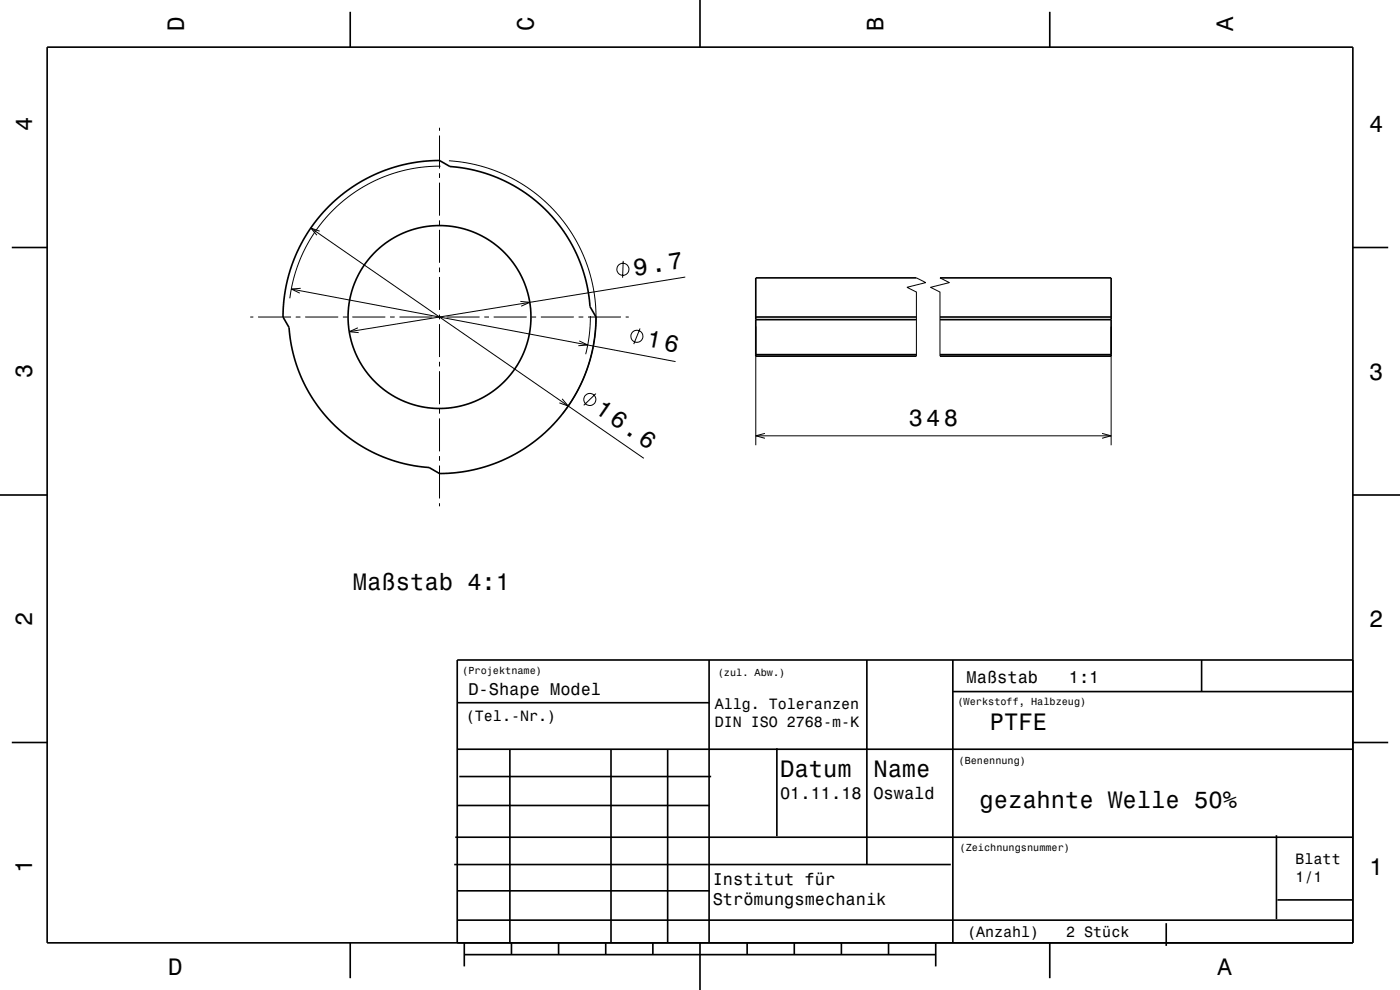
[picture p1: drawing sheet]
<svg xmlns="http://www.w3.org/2000/svg" width="297mm" height="210mm" viewBox="0 0 297 210" stroke-linecap="round" stroke-linejoin="round" font-family="sans-serif">
<g fill="none" stroke="#000" stroke-width=".21">
<path d="M93.2 27.1v.6M93.2 28.7v7M93.2 36.7v1M93.2 38.7v7M93.5 35.2l-3.3 .2-2.7 .4-2.9 .6-2.6 .9-2.6 1.1-2.6 1.4-2.3 1.5-2.4 1.9-1.9 1.9-1.9 2-1.6 2.3-1.7 2.7-1.3 2.7-1 2.9-.8 3.1-.4 2.5M95.2 34.1l4.5 .6 4.3 1.1 4.2 1.8 3.8 2.3 3.7 2.9 3.1 3.3 2.5 3.4 2.3 4.2 1.6 4.5 .9 4.1 .3 4.8-.2 4.2-.9 4.7-1.4 4-2 4-2.5 3.7M65.9 48.4l70.7 48.8M67.8 49l-1.9-.6 1.3 1.5M93.2 46.7v1M93.2 48.7v7M93.2 56.7v1M93.2 58.7v7"/>
<path d="M132.2 55.3l-.1 3.6M145.4 58.8l-71.3 11.6M194.4 58.9l2 1-4 1 2 1v13.6M199.4 58.9l2 1-4 1 2 1v13.6M53.1 67.2h.6M54.7 67.2h7M61.8 61.3l81.5 15.4M62.7 67.2h1M63.8 61.2l-2 .1 1.8 .9M64.7 67.2h7M72.7 67.2h1M74.7 67.2h7"/>
<path d="M75.9 69.5l-1.8 .9 2 .2M82.7 67.2h1M84.7 67.2h7M92.7 67.2h1M93.2 66.7v1M93.2 68.7v7M93.2 76.7v1M93.2 78.7v7M94.7 67.2h7M102.7 67.2h1M104.7 67.2h7M110.4 63.9l2 .2-1.8 .9"/>
<path d="M112.7 67.2h1M114.7 67.2h7M122.7 67.2h1M122.9 72.3l1.8 .9-2 .1M124.7 67.2h7M125.2 67l-.2 4-.7 4.1M132.7 67.2h.7M135.8 69.7l-1.4 3.3M160.3 69.2v25.2M235.7 69.2v25.2M93.2 86.7v1M93.2 88.7v7"/>
<path d="M93.2 96.7v1M93.2 98.7v7M119.3 84.6l1.2 1.5-1.8-.6M126.4 83.5l-2.6 2.5M160.3 92.4h75.4M162.3 91.9l-2 .5 2 .6M233.8 91.9l1.9 .5-1.9 .6M93.2 106.7v.7"/>
<circle cx="132.1" cy="57.1" r="1.28"/>
<circle cx="135.1" cy="71.3" r="1.28"/>
<circle cx="125.1" cy="84.7" r="1.28"/>
</g>
<g fill="none" stroke="#000" stroke-width=".35">
<path d="M10 10h277v190h-277zM74.3 2.5v7.5M148.5 0v10M222.7 2.5v7.5M2.5 52.5h7.5M69.8 43.7l2.4-2.2 2.6-1.9 2.8-1.7 3-1.3 3-1.1 3.4-.9 3.2-.4 3-.2 2.3 1.3 3 .4 3.2 .7 2.6 .8 2.8 1.2 2.2 1.2 2.5 1.6 2.2 1.7 2 1.8 1.8 2.1 1.8 2.4 1.4 2.1 1.3 2.7 1.1 2.5 .9 2.9 .5 2.7 .4 2.9 1.2 2.2-.1 3.2-.5 3.2-.8 3.4-1 2.8-1.5 3.2-1.7 2.8-1.9 2.6-2.2 2.4-2.4 2.2-2.7 1.9-2.5 1.5-3.2 1.5-3.1 1.1-3.3 .9-3.3 .4-3 .1-2.2-1.2-3-.4-3.2-.7-2.6-.8-2.8-1.2-2.2-1.2-2.5-1.6-2.2-1.7-2-1.8-1.9-2.1-1.6-2.2-1.5-2.3-1.3-2.4-1-2.6-.9-2.8-.6-3-.4-2.9-1.3-2.3 .2-3.3 .5-3.3 .9-3.3 1.1-3.1 1.3-2.7 1.7-2.8 1.9-2.6zM194.4 58.9h-34.1v16.6h34.1M199.4 58.9h36.3v16.6h-36.3M287 52.5h7.5M160.3 67.2h34.1M160.3 67.8h34.1M160.3 75.2h34.1"/>
<path d="M199.4 67.2h36.3M199.4 67.8h36.3M199.4 75.2h36.3M0 105h10M287 105h10M150.4 140v60M183.9 140v43.4M202.1 140v60M254.9 140v6.7M287 140h-190v60M2.5 157.5h7.5M97 158.9h190"/>
<path d="M97 149.1h53.4M108.2 158.9v41.1M129.6 158.9v41.1M141.6 158.9v41.1M164.8 158.7v18.7M202.1 146.7h84.9M287 157.5h7.5M96.6 177.6h190.4M97 170.9h53.4M97.4 164.7h53.5M270.8 177.2v17.8M96.4 183.4h105.3"/>
<path d="M97 195.2h190M97 189h53.4M247.4 195.8v4.8M271 190.9h16M74.3 200v7.5M98.5 202.5h100M98.5 200v5M108.5 200v2.5M118.5 200v2.5M128.5 200v2.5M138.5 200v2.5M148.5 200v10"/>
<path d="M158.5 200v2.5M168.5 200v2.5M178.5 200v2.5M188.5 200v2.5M198.5 200v5M222.7 200v7.5"/>
<circle cx="93.2" cy="67.2" r="19.4"/>
</g>
<text font-size="5.1" x="134.7" y="58.5" transform="rotate(-9 134.7 58.5)">9.7</text>
<g font-size="5">
<text x="39" y="6.5" transform="rotate(-90 39 6.5)">D</text>
<text x="113.2" y="6.5" transform="rotate(-90 113.2 6.5)">C</text>
<text x="187.4" y="6.5" transform="rotate(-90 187.4 6.5)">B</text>
<text x="261.6" y="6.5" transform="rotate(-90 261.6 6.5)">A</text>
<text x="6.8" y="27.8" transform="rotate(-90 6.8 27.8)">4</text>
<text x="290.5" y="28.1">4</text>
<text x="137" y="73.5" transform="rotate(11 137 73.5)">16</text>
<text x="6.8" y="80.3" transform="rotate(-90 6.8 80.3)">3</text>
<text x="290.5" y="80.6">3</text>
<text x="126" y="87.5" transform="rotate(35 126 87.5)">16.6</text>
<text x="192.8" y="90.5">348</text>
<text x="74.8" y="125.1">Maßstab 4:1</text>
<text x="6.8" y="132.8" transform="rotate(-90 6.8 132.8)">2</text>
<text x="290.5" y="133.1">2</text>
<text x="210" y="154.9">PTFE</text>
<text x="165.5" y="164.8">Datum</text>
<text x="185.3" y="164.8">Name</text>
<text x="207.8" y="171.4">gezahnte Welle 50%</text>
<text x="6.8" y="185.3" transform="rotate(-90 6.8 185.3)">1</text>
<text x="290.5" y="185.6">1</text>
<text x="35.7" y="206.8">D</text>
<text x="258.3" y="206.8">A</text>
</g>
<g font-size="3.6">
<text x="99.4" y="147.5">D-Shape Model</text>
<text x="205.1" y="145">Maßstab</text>
<text x="226.7" y="145">1:1</text>
<text x="165.5" y="169.4">01.11.18</text>
<text x="185.3" y="169.4">Oswald</text>
<text x="151.2" y="187.7">Institut für</text>
<text x="151.2" y="192">Strömungsmechanik</text>
</g>
<g font-size="3.2">
<text x="98.8" y="152.8">(Tel.-Nr.)</text>
<text x="151.6" y="150.3">Allg. Toleranzen</text>
<text x="151.6" y="154.2">DIN ISO 2768-m-K</text>
<text x="274.9" y="183.3">Blatt</text>
<text x="274.9" y="187.1">1/1</text>
<text x="205.1" y="198.8">(Anzahl)</text>
<text x="226.2" y="198.8">2 Stück</text>
</g>
<g font-size="2.2">
<text x="98.1" y="142.9">(Projektname)</text>
<text x="152.3" y="143.4">(zul. Abw.)</text>
<text x="203.1" y="149.5">(Werkstoff, Halbzeug)</text>
<text x="203.3" y="162.1">(Benennung)</text>
<text x="203.6" y="180.6">(Zeichnungsnummer)</text>
</g>
</svg>
